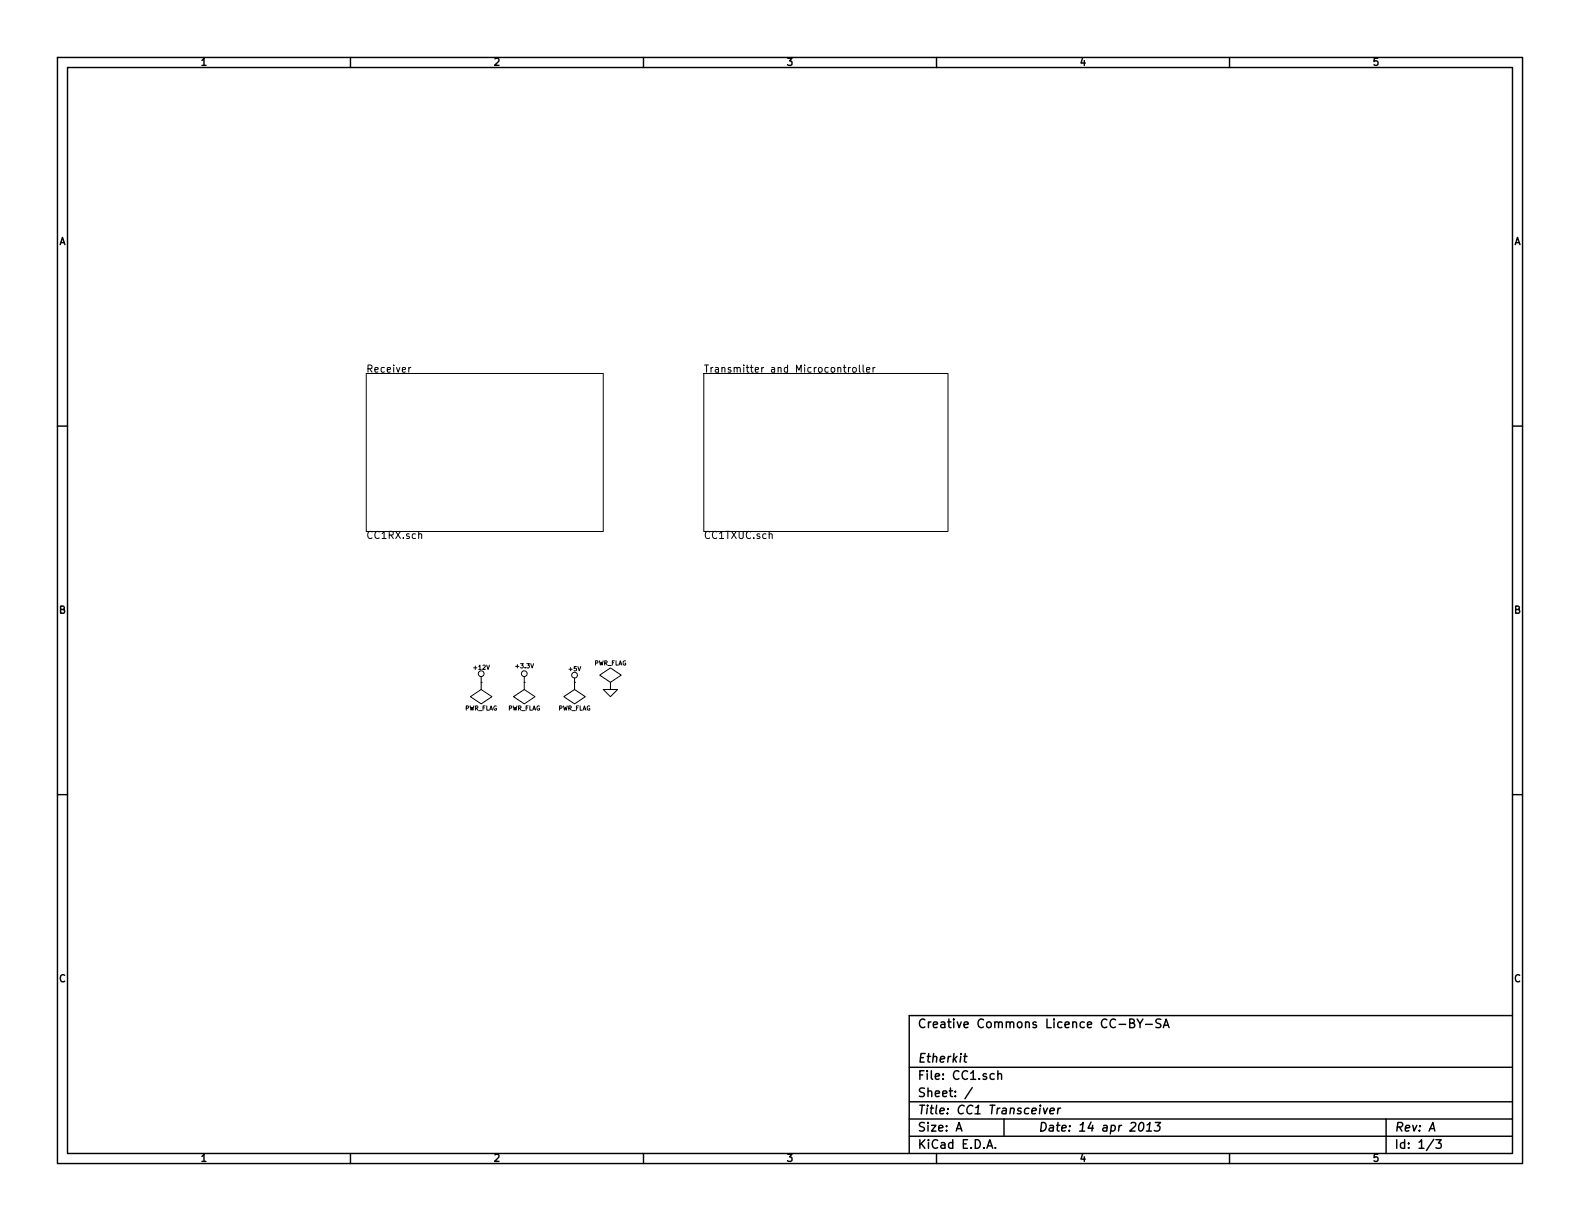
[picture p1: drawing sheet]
<svg xmlns="http://www.w3.org/2000/svg" width="279mm" height="216mm" viewBox="0 0 279 216" stroke-linecap="round" stroke-linejoin="round" font-family="sans-serif">
<g fill="none" stroke="#000" stroke-width=".25">
<path d="M10.2 10.2h259v195.5h-259zM11.9 11.9h255.6v192.1h-255.6zM62 10.2v1.7M113.8 10.2v1.7M165.6 10.2v1.7M217.4 10.2v1.7M10.2 75.3h1.7M267.5 75.3h1.7M10.2 140.5h1.7M267.5 140.5h1.7M267.5 179.6h-106.7v24.4M160.8 188.7h106.7"/>
<path d="M160.8 194.8h106.7M160.8 197.9h106.7M169.1 200l.5-1.5 .5 1.5M169.2 199.6h.8M170.4 186.8h.6M170.7 186.3l-.2 1.3 .4 .2M171.9 192.3l-1.3 2M175.8 189.9a.48 .48 0 0 0-.6 .1v.7l.2 .2 .4-.1M176.5 190v-.1a.36 .36 0 0 1 .6 .2v.8M176.5 189.3v1.6M177.5 197.9v3M184.5 195.9l.3 1.1 .4-1.1"/>
<path d="M185.7 196.4l.7-.1v-.3h-.6l-.2 .7 .3 .3 .4-.1M187.1 195.9l-.1 1.1M187.6 195.9l-.4 .1-.1 .2M199.8 180.9l.6-.1 .2-.2-.2-.3-.6-.1v1.5h.6l.3-.3a.41 .41 0 0 0-.4-.5M201.1 180.2l.5 .8 .5-.8M201.6 198.6l.4-.1a.88 .88 0 0 1-.3 1.5l-.3-.3a1.19 1.19 0 0 1 .2-1.1zM201.6 181v.7M202.6 181.1h1.2M202.7 200h.9M202.8 198.9l.6-.4-.2 1.5M204.3 198.5h.9l-.6 .6h.4l.1 .3-.2 .5-.6 .1-.2-.1M205.3 180.3a.62 .62 0 0 0-.8 0v.5l.7 .3v.5a.68 .68 0 0 1-.8 0"/>
<path d="M205.7 181.7l.5-1.5 .5 1.5M205.8 181.3h.8M245.1 197.9v6.1M252.7 200l.7-1.5 .3 1.5M62 204v1.7M113.8 204v1.7M160.8 200.9h106.7M165.6 204v1.7M174.5 203l.5-1.5 .5 1.5M174.7 202.6h.7M176 202.9v.1M217.4 204v1.7"/>
<path d="M253.5 201.4l-1.3 2M253.9 201.5h1l-.5 .6 .4 .2v.6l-.2 .1-.7-.1"/>
</g>
<g fill="none" stroke="#000" stroke-width=".18">
<path d="M64.8 66h41.9v28h-41.9zM72.6 65l-.3 .2M124.5 66h43.1v28h-43.1zM149.1 65h.5M149.3 64.5v1.1l.3 .2M150 65v.8M150.4 65l-.4 .2M150.9 65h.3l.2 .2-.1 .6h-.3l-.2-.1zM152 64.5v1.1l.1 .2M152.6 64.5v1.1l.2 .2M153.2 65.4l.6-.1v-.3h-.4l-.2 .2 .1 .6h.5M154.4 65v.8"/>
<path d="M154.7 65l-.3 .2M74 94.5l.2-.1h.3l.1 .8M85.1 119.6v1.1M92.7 119.6v1.1M101.6 119.9v.8M85.1 120.7h.1M85.1 120.7v1.2l-1.9 1.3 1.9 1.3 1.9-1.3-1.9-1.3M92.7 120.7h.1M92.7 120.7v1.2l-1.9 1.3 1.9 1.3 1.9-1.3-1.9-1.3M101.6 120.7h.1M101.6 120.7v1.2l-1.9 1.3 1.9 1.3 1.9-1.3-1.9-1.3M106.7 121.9h2.5l-1.3 1.3z"/>
<path d="M107.9 121.9h.1M107.9 120.7l2-1.3-2-1.3-1.9 1.3 1.9 1.3v1.2"/>
<circle cx="85.1" cy="119.1" r=".51"/>
<circle cx="92.7" cy="119.1" r=".51"/>
<circle cx="101.6" cy="119.4" r=".51"/>
</g>
<g font-size="2.1">
<text x="162.3" y="181.9">Creative Commons Licence CC-BY-SA</text>
<text x="162.3" y="191">File: CC1.sch</text>
<text x="162.3" y="188">Etherkit</text>
<text x="162.3" y="197.1">Title: CC1 Transceiver</text>
<text x="162.3" y="194.1">Sheet: /</text>
<text x="162.3" y="203.2">KiCad E.D.A.</text>
<text x="162.3" y="200.2">Size: A</text>
<text x="183.6" y="200.2">Date: 14 apr 2013</text>
<text x="246.6" y="200.2">Rev: A</text>
<text x="246.6" y="203.2">Id: 1/3</text>
</g>
<g font-size="1.8">
<text x="35.6" y="11.7">1</text>
<text x="87.4" y="11.7">2</text>
<text x="139.2" y="11.7">3</text>
<text x="191" y="11.7">4</text>
<text x="242.8" y="11.7">5</text>
<text x="10.4" y="43.4">A</text>
<text x="267.7" y="43.4">A</text>
<text x="64.8" y="65.9">Receiver</text>
<text x="124.5" y="65.9">Transmitter and Microcontroller</text>
<text x="64.8" y="95.4">CC1RX.sch</text>
<text x="124.5" y="95.4">CC1TXUC.sch</text>
<text x="10.4" y="108.6">B</text>
<text x="267.7" y="108.6">B</text>
<text x="10.4" y="173.7">C</text>
<text x="267.7" y="173.7">C</text>
<text x="35.6" y="205.5">1</text>
<text x="87.4" y="205.5">2</text>
<text x="139.2" y="205.5">3</text>
<text x="191" y="205.5">4</text>
<text x="242.8" y="205.5">5</text>
</g>
<g font-size="1.1">
<text x="83.8" y="118.4">+12V</text>
<text x="91.3" y="118.2">+3.3V</text>
<text x="100.6" y="118.7">+5V</text>
<text x="105" y="117.7">PWR_FLAG</text>
<text x="82.1" y="125.7">PWR_FLAG</text>
<text x="89.7" y="125.7">PWR_FLAG</text>
<text x="98.6" y="125.7">PWR_FLAG</text>
</g>
</svg>
